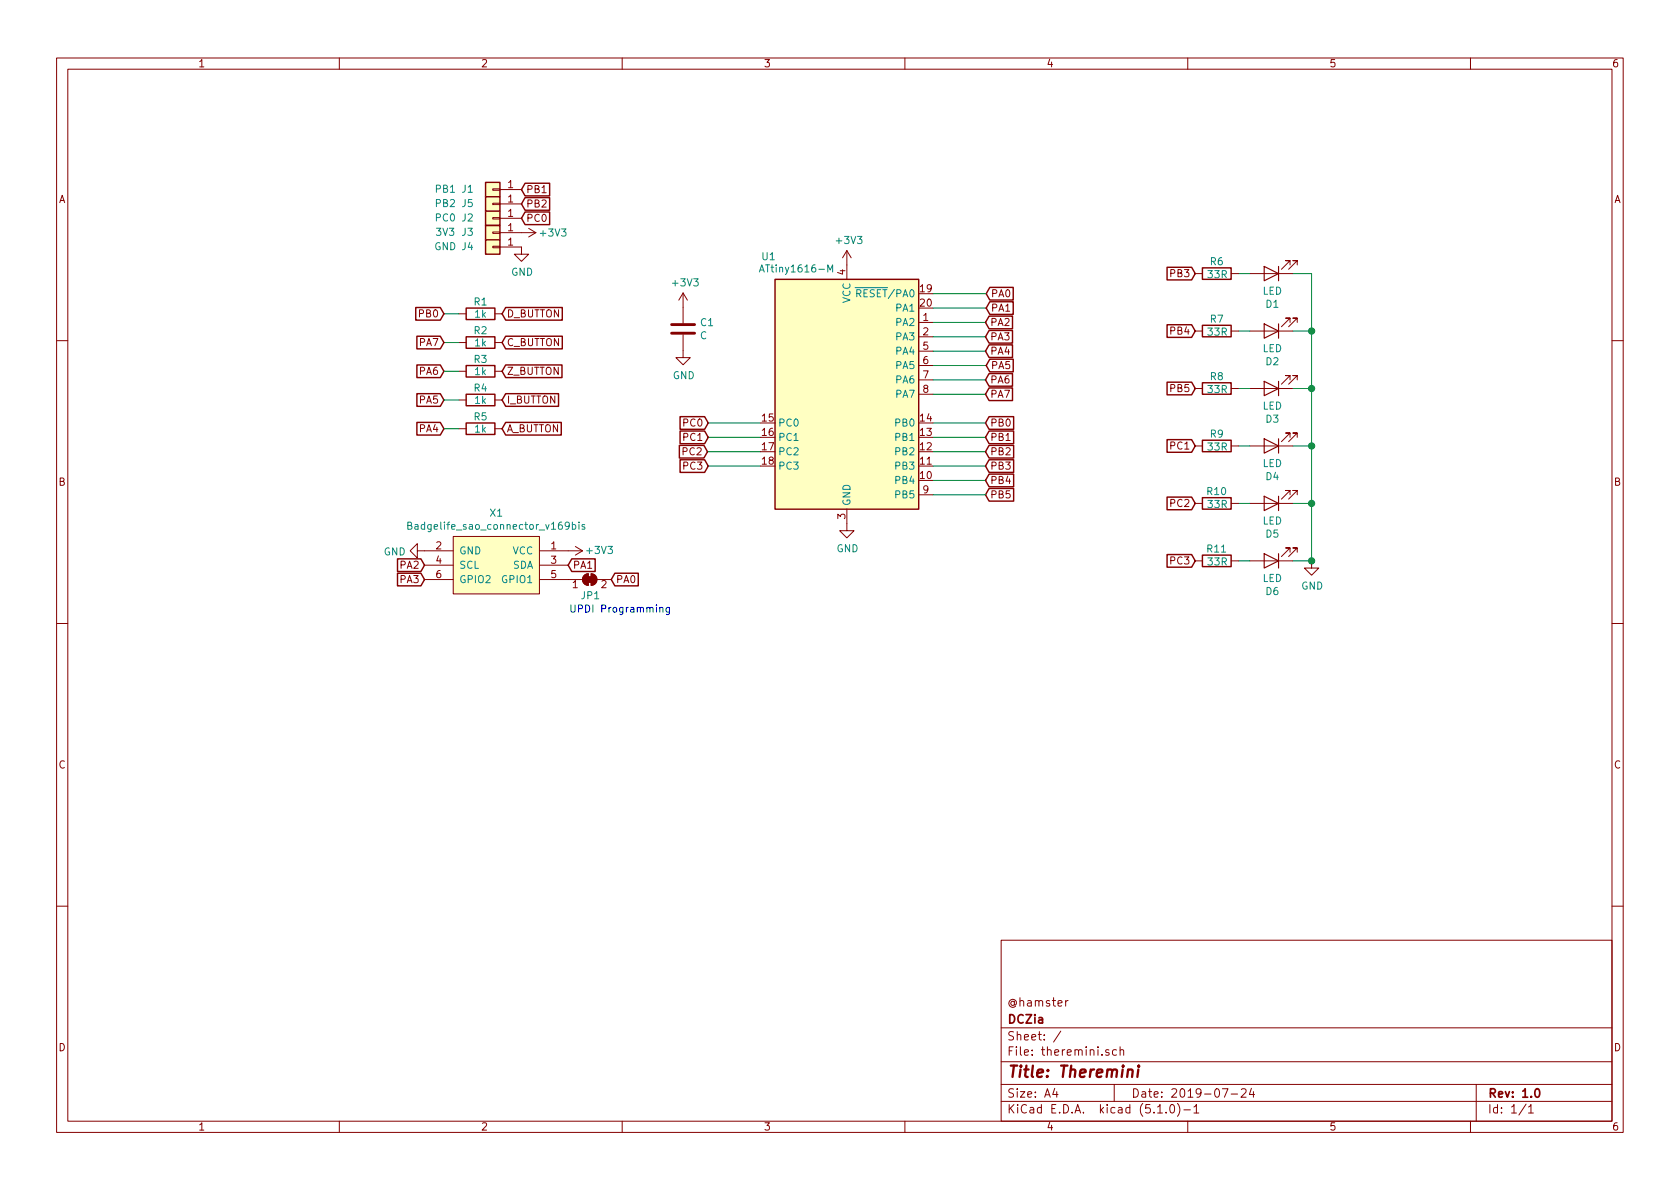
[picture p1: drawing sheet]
EESchema Schematic File Version 4
LIBS:theremini-cache
EELAYER 29 0
EELAYER END
$Descr A4 11693 8268
encoding utf-8
Sheet 1 1
Title "Theremini"
Date "2019-07-24"
Rev "1.0"
Comp "DCZia"
Comment1 "@hamster"
Comment2 ""
Comment3 ""
Comment4 ""
$EndDescr
$Comp
L badgelife_shitty_addon_v169bis:Badgelife_sao_connector_v169bis X1
U 1 1
P 3455 3925
F 0 "X1" H 3455 4290 50  0000 C CNN
F 1 "Badgelife_sao_connector_v169bis" H 3455 4199 50  0000 C CNN
F 2 "lib_fp:Badgelife-Shitty-v1.69bis" V 3655 3925 50  0001 C CNN
F 3 "" V 3655 3925 50  0001 C CNN
	1    3455 3925
	1    0    0    -1  
$EndComp
$Comp
L Device:LED D6
U 1 1
P 8850 3895
F 0 "D6" H 8843 4111 50  0000 C CNN
F 1 "LED" H 8843 4020 50  0000 C CNN
F 2 "lib_fp:LED-0805" H 8850 3895 50  0001 C CNN
F 3 "~" H 8850 3895 50  0001 C CNN
	1    8850 3895
	-1   0    0    1   
$EndComp
$Comp
L Device:LED D5
U 1 1
P 8850 3495
F 0 "D5" H 8843 3711 50  0000 C CNN
F 1 "LED" H 8843 3620 50  0000 C CNN
F 2 "lib_fp:LED-0805" H 8850 3495 50  0001 C CNN
F 3 "~" H 8850 3495 50  0001 C CNN
	1    8850 3495
	-1   0    0    1   
$EndComp
Wire Wire Line
	8700 3495 8620 3495
Wire Wire Line
	8700 3895 8620 3895
Wire Wire Line
	9130 3495 9000 3495
Wire Wire Line
	9130 3495 9130 3895
Wire Wire Line
	9130 3895 9000 3895
$Comp
L power:GND #PWR07
U 1 1
P 9130 3895
F 0 "#PWR07" H 9130 3645 50  0001 C CNN
F 1 "GND" H 9135 3722 50  0000 C CNN
F 2 "" H 9130 3895 50  0001 C CNN
F 3 "" H 9130 3895 50  0001 C CNN
	1    9130 3895
	1    0    0    -1  
$EndComp
Connection ~ 9130 3895
$Comp
L power:GND #PWR01
U 1 1
P 2955 3825
F 0 "#PWR01" H 2955 3575 50  0001 C CNN
F 1 "GND" V 2960 3697 50  0000 R CNN
F 2 "" H 2955 3825 50  0001 C CNN
F 3 "" H 2955 3825 50  0001 C CNN
	1    2955 3825
	0    1    1    0   
$EndComp
$Comp
L power:+3V3 #PWR02
U 1 1
P 3955 3825
F 0 "#PWR02" H 3955 3675 50  0001 C CNN
F 1 "+3V3" V 3950 3940 50  0000 L CNN
F 2 "" H 3955 3825 50  0001 C CNN
F 3 "" H 3955 3825 50  0001 C CNN
	1    3955 3825
	0    1    1    0   
$EndComp
$Comp
L power:+3V3 #PWR05
U 1 1
P 5895 1835
F 0 "#PWR05" H 5895 1685 50  0001 C CNN
F 1 "+3V3" H 5910 2008 50  0000 C CNN
F 2 "" H 5895 1835 50  0001 C CNN
F 3 "" H 5895 1835 50  0001 C CNN
	1    5895 1835
	1    0    0    -1  
$EndComp
$Comp
L power:GND #PWR06
U 1 1
P 5895 3635
F 0 "#PWR06" H 5895 3385 50  0001 C CNN
F 1 "GND" H 5900 3462 50  0000 C CNN
F 2 "" H 5895 3635 50  0001 C CNN
F 3 "" H 5895 3635 50  0001 C CNN
	1    5895 3635
	1    0    0    -1  
$EndComp
Text GLabel 3495 2175 2    50   Input ~ 0
D_BUTTON
$Comp
L Device:C C1
U 1 1
P 4755 2280
F 0 "C1" H 4870 2326 50  0000 L CNN
F 1 "C" H 4870 2235 50  0000 L CNN
F 2 "Capacitor_SMD:C_0603_1608Metric" H 4793 2130 50  0001 C CNN
F 3 "~" H 4755 2280 50  0001 C CNN
	1    4755 2280
	1    0    0    -1  
$EndComp
$Comp
L power:+3V3 #PWR03
U 1 1
P 4755 2130
F 0 "#PWR03" H 4755 1980 50  0001 C CNN
F 1 "+3V3" H 4770 2303 50  0000 C CNN
F 2 "" H 4755 2130 50  0001 C CNN
F 3 "" H 4755 2130 50  0001 C CNN
	1    4755 2130
	1    0    0    -1  
$EndComp
$Comp
L power:GND #PWR04
U 1 1
P 4755 2430
F 0 "#PWR04" H 4755 2180 50  0001 C CNN
F 1 "GND" H 4760 2257 50  0000 C CNN
F 2 "" H 4755 2430 50  0001 C CNN
F 3 "" H 4755 2430 50  0001 C CNN
	1    4755 2430
	1    0    0    -1  
$EndComp
Text GLabel 4255 4025 2    50   Input ~ 0
PA0
Text GLabel 3955 3925 2    50   Input ~ 0
PA1
Text GLabel 2955 3925 0    50   Input ~ 0
PA2
Wire Wire Line
	6865 2535 6495 2535
Text GLabel 6865 2535 2    50   Input ~ 0
PA5
Wire Wire Line
	6860 2635 6495 2635
Text GLabel 6860 2635 2    50   Input ~ 0
PA6
Wire Wire Line
	6860 3035 6495 3035
Text GLabel 6860 2935 2    50   Input ~ 0
PB0
Wire Wire Line
	6495 2935 6860 2935
Text GLabel 6860 3035 2    50   Input ~ 0
PB1
Wire Wire Line
	4925 3135 5295 3135
Wire Wire Line
	4930 3035 5295 3035
Text GLabel 4930 2935 0    50   Input ~ 0
PC0
Wire Wire Line
	5295 2935 4930 2935
Text GLabel 4930 3035 0    50   Input ~ 0
PC1
Text GLabel 4925 3135 0    50   Input ~ 0
PC2
Text GLabel 4930 3235 0    50   Input ~ 0
PC3
Wire Wire Line
	5295 3235 4930 3235
Text GLabel 3090 2975 0    50   Input ~ 0
PA4
Text GLabel 3630 1310 2    50   Input ~ 0
PB1
Text GLabel 3630 1510 2    50   Input ~ 0
PC0
$Comp
L Jumper:SolderJumper_2_Bridged JP1
U 1 1
P 4105 4025
F 0 "JP1" H 4110 3915 50  0000 C CNN
F 1 "SolderJumper_2_Bridged" H 4105 4139 50  0001 C CNN
F 2 "Jumper:SolderJumper-2_P1.3mm_Bridged_RoundedPad1.0x1.5mm" H 4105 4025 50  0001 C CNN
F 3 "~" H 4105 4025 50  0001 C CNN
	1    4105 4025
	1    0    0    -1  
$EndComp
$Comp
L Connector_Generic:Conn_01x01 J1
U 1 1
P 3430 1310
F 0 "J1" H 3605 1310 50  0000 C CNN
F 1 "PB1" H 3760 1310 50  0000 C CNN
F 2 "TestPoint:TestPoint_Pad_2.0x2.0mm" H 3430 1310 50  0001 C CNN
F 3 "~" H 3430 1310 50  0001 C CNN
	1    3430 1310
	-1   0    0    1   
$EndComp
$Comp
L Connector_Generic:Conn_01x01 J2
U 1 1
P 3430 1510
F 0 "J2" H 3605 1510 50  0000 C CNN
F 1 "PC0" H 3760 1510 50  0000 C CNN
F 2 "TestPoint:TestPoint_Pad_2.0x2.0mm" H 3430 1510 50  0001 C CNN
F 3 "~" H 3430 1510 50  0001 C CNN
	1    3430 1510
	-1   0    0    1   
$EndComp
$Comp
L Device:R R1
U 1 1
P 3345 2175
F 0 "R1" V 3260 2175 50  0000 C CNN
F 1 "1k" V 3345 2175 50  0000 C CNN
F 2 "Resistor_SMD:R_0603_1608Metric" V 3275 2175 50  0001 C CNN
F 3 "~" H 3345 2175 50  0001 C CNN
	1    3345 2175
	0    1    1    0   
$EndComp
Text GLabel 8320 3495 0    50   Input ~ 0
PC2
Text GLabel 8320 3895 0    50   Input ~ 0
PC3
$Comp
L Device:R R10
U 1 1
P 8470 3495
F 0 "R10" V 8385 3495 50  0000 C CNN
F 1 "33R" V 8475 3490 50  0000 C CNN
F 2 "Resistor_SMD:R_0603_1608Metric" V 8400 3495 50  0001 C CNN
F 3 "~" H 8470 3495 50  0001 C CNN
	1    8470 3495
	0    -1   1    0   
$EndComp
$Comp
L Device:R R11
U 1 1
P 8470 3895
F 0 "R11" V 8385 3895 50  0000 C CNN
F 1 "33R" V 8475 3890 50  0000 C CNN
F 2 "Resistor_SMD:R_0603_1608Metric" V 8400 3895 50  0001 C CNN
F 3 "~" H 8470 3895 50  0001 C CNN
	1    8470 3895
	0    -1   1    0   
$EndComp
Text GLabel 2955 4025 0    50   Input ~ 0
PA3
Text GLabel 3495 2375 2    50   Input ~ 0
C_BUTTON
Text GLabel 3090 2775 0    50   Input ~ 0
PA5
$Comp
L Device:R R2
U 1 1
P 3345 2375
F 0 "R2" V 3260 2375 50  0000 C CNN
F 1 "1k" V 3345 2375 50  0000 C CNN
F 2 "Resistor_SMD:R_0603_1608Metric" V 3275 2375 50  0001 C CNN
F 3 "~" H 3345 2375 50  0001 C CNN
	1    3345 2375
	0    1    1    0   
$EndComp
Wire Wire Line
	3090 2175 3195 2175
Wire Wire Line
	3090 2375 3195 2375
Wire Wire Line
	6860 3235 6495 3235
Text GLabel 6860 3235 2    50   Input ~ 0
PB3
Wire Wire Line
	6865 2135 6495 2135
Text GLabel 6865 2135 2    50   Input ~ 0
PA1
Wire Wire Line
	6860 2235 6495 2235
Text GLabel 6860 2235 2    50   Input ~ 0
PA2
Wire Wire Line
	6860 3335 6495 3335
Text GLabel 6860 3335 2    50   Input ~ 0
PB4
Text Notes 3960 4265 0    50   ~ 0
UPDI Programming
Text GLabel 6865 2035 2    50   Input ~ 0
PA0
Wire Wire Line
	6495 2035 6865 2035
Wire Wire Line
	6860 3135 6495 3135
Text GLabel 6860 3135 2    50   Input ~ 0
PB2
Wire Wire Line
	6860 2335 6495 2335
Text GLabel 6860 2335 2    50   Input ~ 0
PA3
Wire Wire Line
	6860 2435 6495 2435
Text GLabel 6860 2435 2    50   Input ~ 0
PA4
Wire Wire Line
	6860 2735 6495 2735
Text GLabel 6860 2735 2    50   Input ~ 0
PA7
$Comp
L MCU_Microchip_ATtiny:ATtiny816-M U1
U 1 1
P 5895 2735
F 0 "U1" H 5350 3695 50  0000 C CNN
F 1 "ATtiny1616-M" H 5545 3610 50  0000 C CNN
F 2 "Package_DFN_QFN:VQFN-20-1EP_3x3mm_P0.4mm_EP1.7x1.7mm" H 5895 2735 50  0001 C CIN
F 3 "http://ww1.microchip.com/downloads/en/DeviceDoc/40001913A.pdf" H 5895 2735 50  0001 C CNN
	1    5895 2735
	1    0    0    -1  
$EndComp
$Comp
L Device:LED D4
U 1 1
P 8850 3095
F 0 "D4" H 8843 3311 50  0000 C CNN
F 1 "LED" H 8843 3220 50  0000 C CNN
F 2 "lib_fp:LED-0805" H 8850 3095 50  0001 C CNN
F 3 "~" H 8850 3095 50  0001 C CNN
	1    8850 3095
	-1   0    0    1   
$EndComp
Wire Wire Line
	8700 3095 8620 3095
Wire Wire Line
	9130 3095 9000 3095
Wire Wire Line
	9130 3095 9130 3495
Text GLabel 8320 3095 0    50   Input ~ 0
PC1
$Comp
L Device:R R9
U 1 1
P 8470 3095
F 0 "R9" V 8385 3095 50  0000 C CNN
F 1 "33R" V 8475 3090 50  0000 C CNN
F 2 "Resistor_SMD:R_0603_1608Metric" V 8400 3095 50  0001 C CNN
F 3 "~" H 8470 3095 50  0001 C CNN
	1    8470 3095
	0    -1   1    0   
$EndComp
Connection ~ 9130 3495
$Comp
L Device:LED D3
U 1 1
P 8850 2695
F 0 "D3" H 8843 2911 50  0000 C CNN
F 1 "LED" H 8843 2820 50  0000 C CNN
F 2 "lib_fp:LED-0805" H 8850 2695 50  0001 C CNN
F 3 "~" H 8850 2695 50  0001 C CNN
	1    8850 2695
	-1   0    0    1   
$EndComp
Wire Wire Line
	8700 2695 8620 2695
Wire Wire Line
	9130 2695 9000 2695
Wire Wire Line
	9130 2695 9130 3095
Text GLabel 8320 2695 0    50   Input ~ 0
PB5
$Comp
L Device:R R8
U 1 1
P 8470 2695
F 0 "R8" V 8385 2695 50  0000 C CNN
F 1 "33R" V 8475 2690 50  0000 C CNN
F 2 "Resistor_SMD:R_0603_1608Metric" V 8400 2695 50  0001 C CNN
F 3 "~" H 8470 2695 50  0001 C CNN
	1    8470 2695
	0    -1   1    0   
$EndComp
Connection ~ 9130 3095
$Comp
L Device:LED D2
U 1 1
P 8850 2295
F 0 "D2" H 8843 2511 50  0000 C CNN
F 1 "LED" H 8843 2420 50  0000 C CNN
F 2 "lib_fp:LED-0805" H 8850 2295 50  0001 C CNN
F 3 "~" H 8850 2295 50  0001 C CNN
	1    8850 2295
	-1   0    0    1   
$EndComp
Wire Wire Line
	8700 2295 8620 2295
Wire Wire Line
	9130 2295 9000 2295
Wire Wire Line
	9130 2295 9130 2695
Text GLabel 8320 2295 0    50   Input ~ 0
PB4
$Comp
L Device:R R7
U 1 1
P 8470 2295
F 0 "R7" V 8385 2295 50  0000 C CNN
F 1 "33R" V 8475 2290 50  0000 C CNN
F 2 "Resistor_SMD:R_0603_1608Metric" V 8400 2295 50  0001 C CNN
F 3 "~" H 8470 2295 50  0001 C CNN
	1    8470 2295
	0    -1   1    0   
$EndComp
$Comp
L Device:LED D1
U 1 1
P 8850 1895
F 0 "D1" H 8843 2111 50  0000 C CNN
F 1 "LED" H 8843 2020 50  0000 C CNN
F 2 "lib_fp:LED-0805" H 8850 1895 50  0001 C CNN
F 3 "~" H 8850 1895 50  0001 C CNN
	1    8850 1895
	-1   0    0    1   
$EndComp
Wire Wire Line
	8700 1895 8620 1895
Wire Wire Line
	9130 1895 9000 1895
Wire Wire Line
	9130 1895 9130 2295
Text GLabel 8320 1895 0    50   Input ~ 0
PB3
$Comp
L Device:R R6
U 1 1
P 8470 1895
F 0 "R6" V 8385 1895 50  0000 C CNN
F 1 "33R" V 8475 1890 50  0000 C CNN
F 2 "Resistor_SMD:R_0603_1608Metric" V 8400 1895 50  0001 C CNN
F 3 "~" H 8470 1895 50  0001 C CNN
	1    8470 1895
	0    -1   1    0   
$EndComp
Connection ~ 9130 2295
Connection ~ 9130 2695
Text GLabel 3495 2575 2    50   Input ~ 0
Z_BUTTON
Text GLabel 3090 2575 0    50   Input ~ 0
PA6
$Comp
L Device:R R3
U 1 1
P 3345 2575
F 0 "R3" V 3260 2575 50  0000 C CNN
F 1 "1k" V 3345 2575 50  0000 C CNN
F 2 "Resistor_SMD:R_0603_1608Metric" V 3275 2575 50  0001 C CNN
F 3 "~" H 3345 2575 50  0001 C CNN
	1    3345 2575
	0    1    1    0   
$EndComp
Wire Wire Line
	3090 2575 3195 2575
Text GLabel 3495 2775 2    50   Input ~ 0
I_BUTTON
Text GLabel 3090 2375 0    50   Input ~ 0
PA7
$Comp
L Device:R R4
U 1 1
P 3345 2775
F 0 "R4" V 3260 2775 50  0000 C CNN
F 1 "1k" V 3345 2775 50  0000 C CNN
F 2 "Resistor_SMD:R_0603_1608Metric" V 3275 2775 50  0001 C CNN
F 3 "~" H 3345 2775 50  0001 C CNN
	1    3345 2775
	0    1    1    0   
$EndComp
Wire Wire Line
	3090 2775 3195 2775
Text GLabel 3495 2975 2    50   Input ~ 0
A_BUTTON
Text GLabel 3090 2175 0    50   Input ~ 0
PB0
$Comp
L Device:R R5
U 1 1
P 3345 2975
F 0 "R5" V 3260 2975 50  0000 C CNN
F 1 "1k" V 3345 2975 50  0000 C CNN
F 2 "Resistor_SMD:R_0603_1608Metric" V 3275 2975 50  0001 C CNN
F 3 "~" H 3345 2975 50  0001 C CNN
	1    3345 2975
	0    1    1    0   
$EndComp
Wire Wire Line
	3090 2975 3195 2975
$Comp
L Connector_Generic:Conn_01x01 J3
U 1 1
P 3430 1610
F 0 "J3" H 3605 1610 50  0000 C CNN
F 1 "3V3" H 3760 1610 50  0000 C CNN
F 2 "TestPoint:TestPoint_Pad_2.0x2.0mm" H 3430 1610 50  0001 C CNN
F 3 "~" H 3430 1610 50  0001 C CNN
	1    3430 1610
	-1   0    0    1   
$EndComp
$Comp
L Connector_Generic:Conn_01x01 J4
U 1 1
P 3430 1710
F 0 "J4" H 3605 1710 50  0000 C CNN
F 1 "GND" H 3760 1710 50  0000 C CNN
F 2 "TestPoint:TestPoint_Pad_2.0x2.0mm" H 3430 1710 50  0001 C CNN
F 3 "~" H 3430 1710 50  0001 C CNN
	1    3430 1710
	-1   0    0    1   
$EndComp
$Comp
L power:+3V3 #PWR08
U 1 1
P 3630 1610
F 0 "#PWR08" H 3630 1460 50  0001 C CNN
F 1 "+3V3" V 3630 1830 50  0000 C CNN
F 2 "" H 3630 1610 50  0001 C CNN
F 3 "" H 3630 1610 50  0001 C CNN
	1    3630 1610
	0    1    1    0   
$EndComp
$Comp
L power:GND #PWR09
U 1 1
P 3630 1710
F 0 "#PWR09" H 3630 1460 50  0001 C CNN
F 1 "GND" H 3635 1537 50  0000 C CNN
F 2 "" H 3630 1710 50  0001 C CNN
F 3 "" H 3630 1710 50  0001 C CNN
	1    3630 1710
	1    0    0    -1  
$EndComp
Text GLabel 3630 1410 2    50   Input ~ 0
PB2
$Comp
L Connector_Generic:Conn_01x01 J5
U 1 1
P 3430 1410
F 0 "J5" H 3605 1410 50  0000 C CNN
F 1 "PB2" H 3760 1410 50  0000 C CNN
F 2 "TestPoint:TestPoint_Pad_2.0x2.0mm" H 3430 1410 50  0001 C CNN
F 3 "~" H 3430 1410 50  0001 C CNN
	1    3430 1410
	-1   0    0    1   
$EndComp
Text GLabel 6860 3435 2    50   Input ~ 0
PB5
Wire Wire Line
	6860 3435 6495 3435
$EndSCHEMATC
